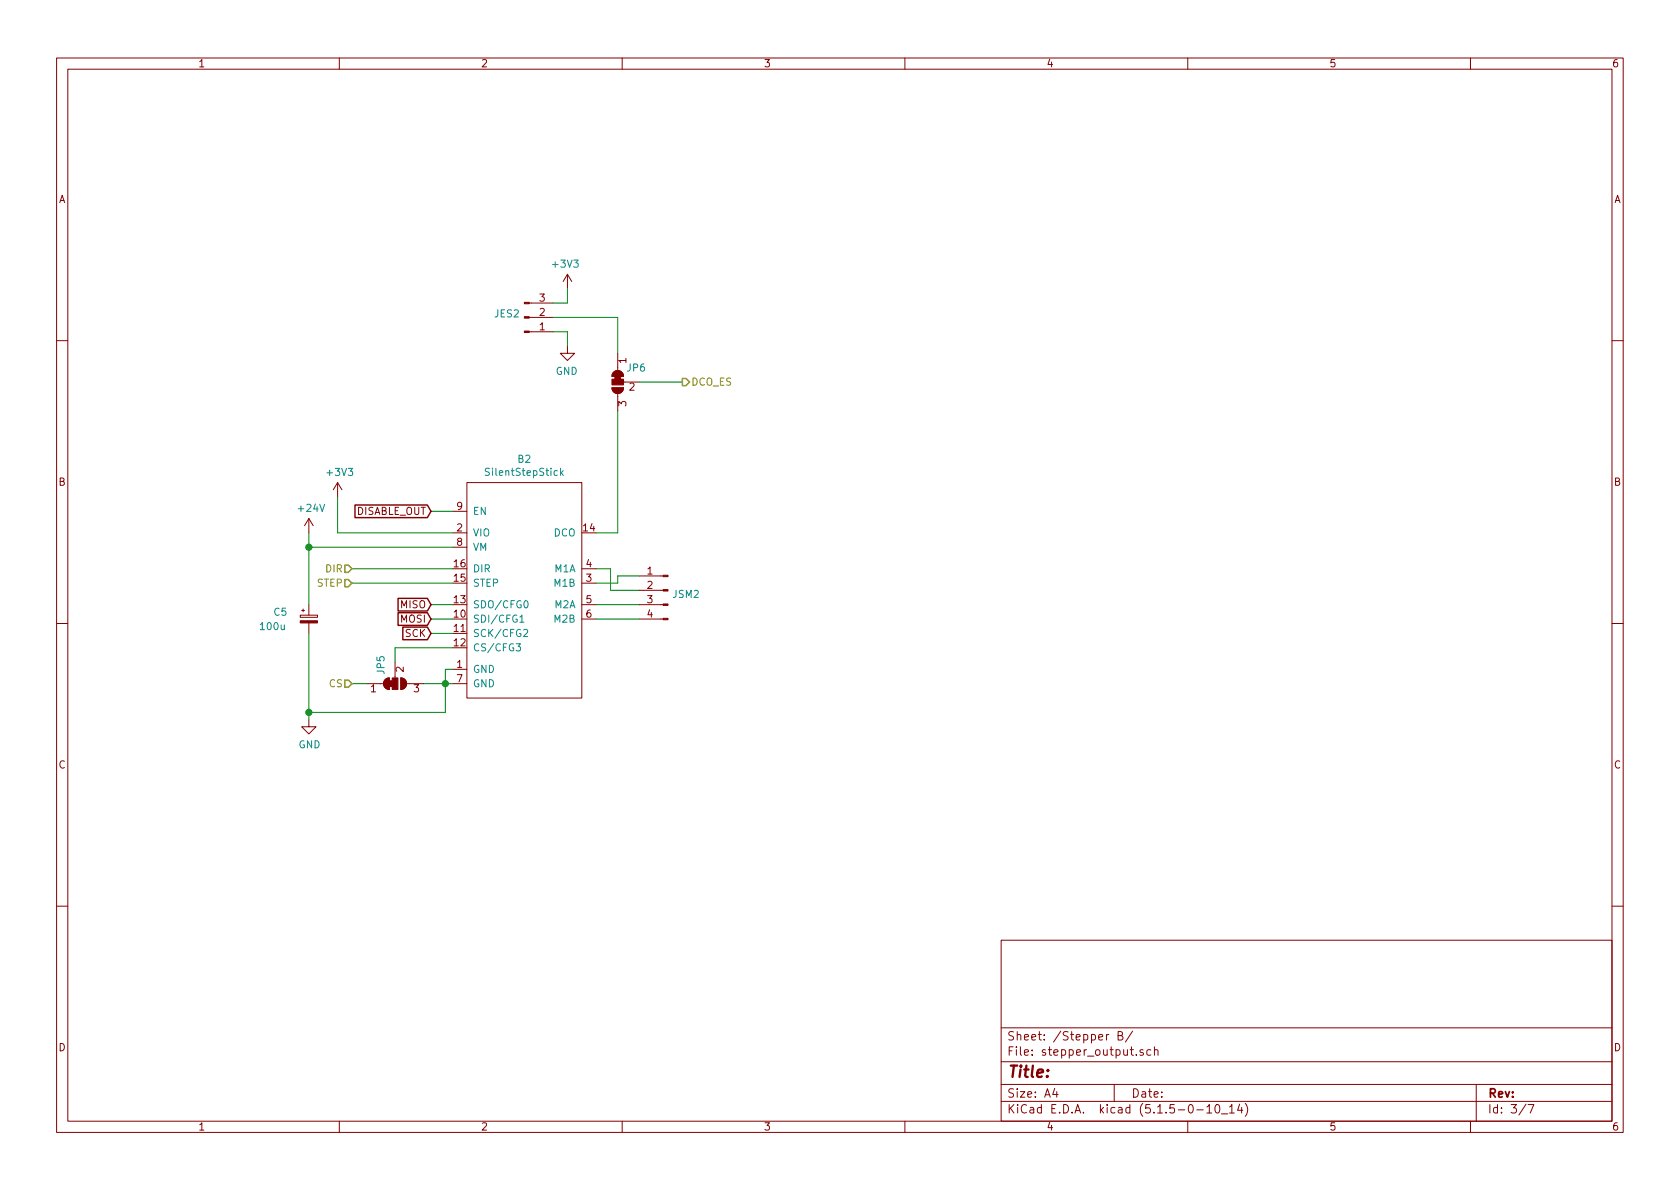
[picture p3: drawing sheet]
<svg xmlns="http://www.w3.org/2000/svg" width="297mm" height="210mm" viewBox="0 0 297 210" stroke-linecap="round" stroke-linejoin="round" font-family="sans-serif">
<g fill="none" stroke="#840000" stroke-width=".18">
<path d="M10 10.3h277v189.9h-277zM12 12.2h273v186.1h-273zM60 10.3v1.9M110 10.3v1.9M160 10.3v1.9M210 10.3v1.9M260 10.3v1.9M93.6 53.6h4.2M93.6 56.1h4.2M93.6 58.7h4.2M100.3 48.5l.8 1.3M100.3 48.5v2.5"/>
<path d="M100.3 48.5l-.7 1.3M10 60.2h2M100.3 61.2v1.3h-1.2l1.2 1.2 1.3-1.2h-1.3M108.2 68.6h2a1.02 1.02 0 0 1-1 1 1.02 1.02 0 0 1-1-1zM108.4 65.9a1.02 1.02 0 0 1 1.2-.3 1.02 1.02 0 0 1 .6 .9h-2zM109.2 62.5v3M109.2 69.6v3M110.2 67.6h2.8M285 60.2h2M54.6 91.7v2.5M54.6 91.7l-.8 1.3M54.6 91.7l.8 1.3"/>
<path d="M59.7 85.3l-.8 1.3M59.7 85.3v2.6M59.7 85.3l.8 1.3M80 90.4h2.5M80 94.2h2.5M80 96.8h2.5M82.5 85.3h20.4v38.1h-20.4zM10 110.3h2M53.1 108.8h3v.4h-3zM53.3 107.9h.5M53.6 107.7v.5M54.6 106.9v1.9"/>
<path d="M54.6 110.2v1.8M69.8 117.1v2.8M70.9 119.9a1.02 1.02 0 0 1 1 1 1.02 1.02 0 0 1-1 1zM80 118.4h2.5M102.9 103.1h2.5M102.9 100.6h2.5M102.9 106.9h2.5M102.9 109.5h2.5M113 106.9h4.2M113 109.5h4.2M113 104.4h4.2M113 101.8h4.2"/>
<path d="M285 110.3h2M54.6 127.2v1.3h1.3l-1.3 1.3-1.3-1.3h1.3M64.8 120.9h3M68 120.2l.5-.3h.3v2a1.03 1.03 0 0 1-.9-.6 1.03 1.03 0 0 1 .1-1.1zM71.9 120.9h3M80 120.9h2.5M10 160.2h2M177 166.3h108v32h-108zM285 160.2h2M60 198.3v1.9M110 198.3v1.9M160 198.3v1.9"/>
<path d="M177 194.8h108M177 191.8h108M177 187.8h108M177 181.8h108M186.5 192.5l-.4 1h1M186.8 193v1M196.1 182.9l-.3 .1-.2 .2M197 191.8v3M197.7 183.1h.5l.2-.1 .1-.3-.3-.3h-.5v1.5h.6l.3-.3a.41 .41 0 0 0-.4-.5M200.3 182.3l-1.3 2M200.9 186.5v.1M202.1 185.7l-.3-.1-.3 .2 .1 .2 .5 .2v.3h-.6"/>
<path d="M203.5 185.7l-.5-.1-.2 .3v.6l.2 .1 .5-.1M204.1 185.7l.2-.1 .4 .1v.9M204.1 185.1v1.5M210 198.3v1.9M211.6 196.3h1.2M213.4 195.8l.4-.5v1.5M213.4 196.8h.8M215 195.4l.3-.1a.94 .94 0 0 1 0 1.5 .8 .8 0 0 1-.6-.6 .8 .8 0 0 1 .3-.8zM216 197h1.1M217.4 195.8l.4-.5v1.5M217.4 196.8h.8M219.2 195.2l-.4 1.1h.9"/>
<path d="M219.5 195.8v1M220.2 195.1a1.71 1.71 0 0 1 0 2.3M260 198.3v1.9M261 191.8v6.5M269.8 195.2l-1.2 2M270.2 195.3h1l-.6 1.5"/>
</g>
<g fill="#840000" stroke="#840000" stroke-width=".18">
<path d="M108.4 65.9a1.02 1.02 0 0 1 1.2-.3 1.02 1.02 0 0 1 .6 .9h-2z"/>
<path d="M108.2 68.6h2a1.02 1.02 0 0 1-1 1 1.02 1.02 0 0 1-1-1z"/>
<path d="M108.7 66.5h1v.6h-1z"/>
<path d="M108.2 67.1h2v1h-2z"/>
<path d="M53.1 109.8h3v.4h-3z"/>
<path d="M92.7 53.5h.9v.2h-.9z"/>
<path d="M92.7 56h.9v.3h-.9z"/>
<path d="M92.7 58.5h.9v.3h-.9z"/>
<path d="M68 120.2l.5-.3h.3v2a1.03 1.03 0 0 1-.9-.6 1.03 1.03 0 0 1 .1-1.1z"/>
<path d="M70.9 119.9a1.02 1.02 0 0 1 1 1 1.02 1.02 0 0 1-1 1z"/>
<path d="M68.8 120.4h.5v1h-.5z"/>
<path d="M69.3 119.9h1.1v2h-1.1z"/>
<path d="M117.2 109.3h.9v.3h-.9z"/>
<path d="M117.2 106.8h.9v.3h-.9z"/>
<path d="M117.2 104.3h.9v.2h-.9z"/>
<path d="M117.2 101.7h.9v.3h-.9z"/>
</g>
<path d="M99.1 82.8v1.3M99.2 83.6l.4 .5M99.6 83.2l-.5 .5M91.3 113.8h.7l-.4 .5 .4 .1-.1 .7h-.5l-.1-.1M91.9 109.1l.4-.3v1.2M91.9 110h.7M92.6 111.4l.5-.1 .2 .4-.1 .2-.7 .7h.8M92.8 106.3l.1-.1a.67 .67 0 0 1 .5 .7 .67 .67 0 0 1-.5 .6l-.3-.5z" fill="none" stroke="#008484" stroke-width=".18"/>
<g fill="none" stroke="#008400" stroke-width=".18">
<path d="M97.8 58.7h2.5v2.5M97.8 56.1h11.4v6.4M100.3 51v2.6h-2.5M109.2 72.6v21.6h-3.8M113 67.6h7.6M54.6 94.2v12.7M54.6 96.8h25.4M59.7 87.9v6.3h20.3M76.2 90.4h3.8M54.6 112v15.2M62.2 100.6h17.8M62.2 103.1h17.8"/>
<path d="M76.2 109.5h3.8M76.2 106.9h3.8M76.2 112h3.8M80 114.5h-10.2v2.6M80 118.4h-1.3v7.6h-24.1M105.4 109.5h7.6M105.4 100.6h2.5v3.8h5.1M105.4 106.9h7.6M113 101.8h-3.8v1.3h-3.8M62.2 120.9h2.6M74.9 120.9h5.1"/>
</g>
<path d="M120.6 66.9h.7l.6 .7-.6 .6h-.7zM61 99.9h.6l.6 .7-.6 .6h-.6zM61 102.5h.6l.6 .6-.6 .7h-.6zM61 120.3h.6l.6 .6-.6 .6h-.6z" fill="none" stroke="#848400" stroke-width=".25"/>
<path d="M62.8 89.3h12.8l.6 1.1-.6 1.1h-12.8zM70.4 105.8h5.2l.6 1.1-.6 1.1h-5.2zM70.4 108.4h5.2l.6 1.1-.6 1.1h-5.2zM71.2 110.9h4.4l.6 1.1-.6 1.1h-4.4z" fill="none" stroke="#840000" stroke-width=".25"/>
<g fill="#008400" stroke="#008400" stroke-width=".25">
<circle cx="54.6" cy="126" r=".51"/>
<circle cx="78.7" cy="120.9" r=".51"/>
<circle cx="54.6" cy="96.8" r=".51"/>
</g>
<text font-size="2.8" fill="#840000" x="178" y="190.5">Title:</text>
<g font-size="2.1" fill="#840000">
<text x="178" y="184">Sheet: /Stepper B/</text>
<text x="178" y="186.7">File: stepper_output.sch</text>
<text x="178" y="196.9">KiCad E.D.A. kicad (5.1.5-0-10_14)</text>
<text x="178" y="194.1">Size: A4</text>
<text x="200" y="194.1">Date:</text>
<text x="263" y="194.1">Rev:</text>
<text x="263" y="196.9">Id: 3/7</text>
</g>
<g font-size="1.8" fill="#840000">
<text x="35" y="11.9">1</text>
<text x="85" y="11.9">2</text>
<text x="135" y="11.9">3</text>
<text x="185" y="11.9">4</text>
<text x="235" y="11.9">5</text>
<text x="285" y="11.9">6</text>
<text x="10.4" y="35.9">A</text>
<text x="285.4" y="35.9">A</text>
<text x="95.4" y="53.3">3</text>
<text x="95.4" y="58.4">1</text>
<text x="95.4" y="55.9">2</text>
<text x="110.7" y="64.2" transform="rotate(-90 110.7 64.2)">1</text>
<text x="110.7" y="71.9" transform="rotate(-90 110.7 71.9)">3</text>
<text x="111.3" y="69.1">2</text>
<text x="10.4" y="85.9">B</text>
<text x="285.4" y="85.9">B</text>
<text x="62.9" y="91.1">DISABLE_OUT</text>
<text x="80.8" y="90.2">9</text>
<text x="80.8" y="94">2</text>
<text x="103.2" y="94">14</text>
<text x="80.3" y="100.3">16</text>
<text x="80.8" y="96.5">8</text>
<text x="103.7" y="100.3">4</text>
<text x="114.5" y="101.6">1</text>
<text x="70.9" y="107.6">MISO</text>
<text x="80.3" y="106.7">13</text>
<text x="80.3" y="102.9">15</text>
<text x="103.7" y="102.9">3</text>
<text x="103.7" y="106.7">5</text>
<text x="114.5" y="104.1">2</text>
<text x="114.5" y="106.7">3</text>
<text x="70.9" y="110.1">MOSI</text>
<text x="71.7" y="112.6">SCK</text>
<text x="80.3" y="109.2">10</text>
<text x="80.3" y="111.8">11</text>
<text x="103.7" y="109.2">6</text>
<text x="114.5" y="109.2">4</text>
<text x="71.4" y="118.8" transform="rotate(-90 71.4 118.8)">2</text>
<text x="80.3" y="114.3">12</text>
<text x="80.8" y="118.1">1</text>
<text x="65.6" y="122.4">1</text>
<text x="73.2" y="122.4">3</text>
<text x="80.8" y="120.6">7</text>
<text x="10.4" y="135.9">C</text>
<text x="285.4" y="135.9">C</text>
<text x="10.4" y="185.9">D</text>
<text x="285.4" y="185.9">D</text>
<text x="35" y="199.9">1</text>
<text x="85" y="199.9">2</text>
<text x="135" y="199.9">3</text>
<text x="185" y="199.9">4</text>
<text x="235" y="199.9">5</text>
<text x="285" y="199.9">6</text>
</g>
<g font-size="1.8" fill="#008484">
<text x="97.9" y="47.3">+3V3</text>
<text x="87.5" y="56.1">JES2</text>
<text x="110.9" y="65.7">JP6</text>
<text x="98.2" y="66.3">GND</text>
<text x="91.6" y="81.8">B2</text>
<text x="58" y="84.2">+3V3</text>
<text x="86.3" y="84.1">SilentStepStick</text>
<text x="52.9" y="90.5">+24V</text>
<text x="83.6" y="91.1">EN</text>
<text x="83.6" y="94.9">VIO</text>
<text x="97.9" y="94.9">DCO</text>
<text x="83.6" y="101.2">DIR</text>
<text x="83.6" y="97.4">VM</text>
<text x="98.1" y="101.2">M1A</text>
<text x="83.6" y="107.6">SDO/CFG0</text>
<text x="83.6" y="103.8">STEP</text>
<text x="98.1" y="103.8">M1B</text>
<text x="98.1" y="107.6">M2A</text>
<text x="119" y="105.7">JSM2</text>
<text x="46.2" y="111.4">100u</text>
<text x="48.5" y="108.9">C5</text>
<text x="83.6" y="110.1">SDI/CFG1</text>
<text x="83.6" y="112.6">SCK/CFG2</text>
<text x="98.1" y="110.1">M2B</text>
<text x="68" y="119.2" transform="rotate(-90 68 119.2)">JP5</text>
<text x="83.6" y="119">GND</text>
<text x="83.6" y="115.2">CS/CFG3</text>
<text x="83.6" y="121.5">GND</text>
<text x="52.8" y="132.3">GND</text>
</g>
<g font-size="1.8" fill="#848400">
<text x="122.2" y="68.2">DCO_ES</text>
<text x="57.7" y="101.2">DIR</text>
<text x="56.1" y="103.8">STEP</text>
<text x="58.2" y="121.5">CS</text>
</g>
</svg>
